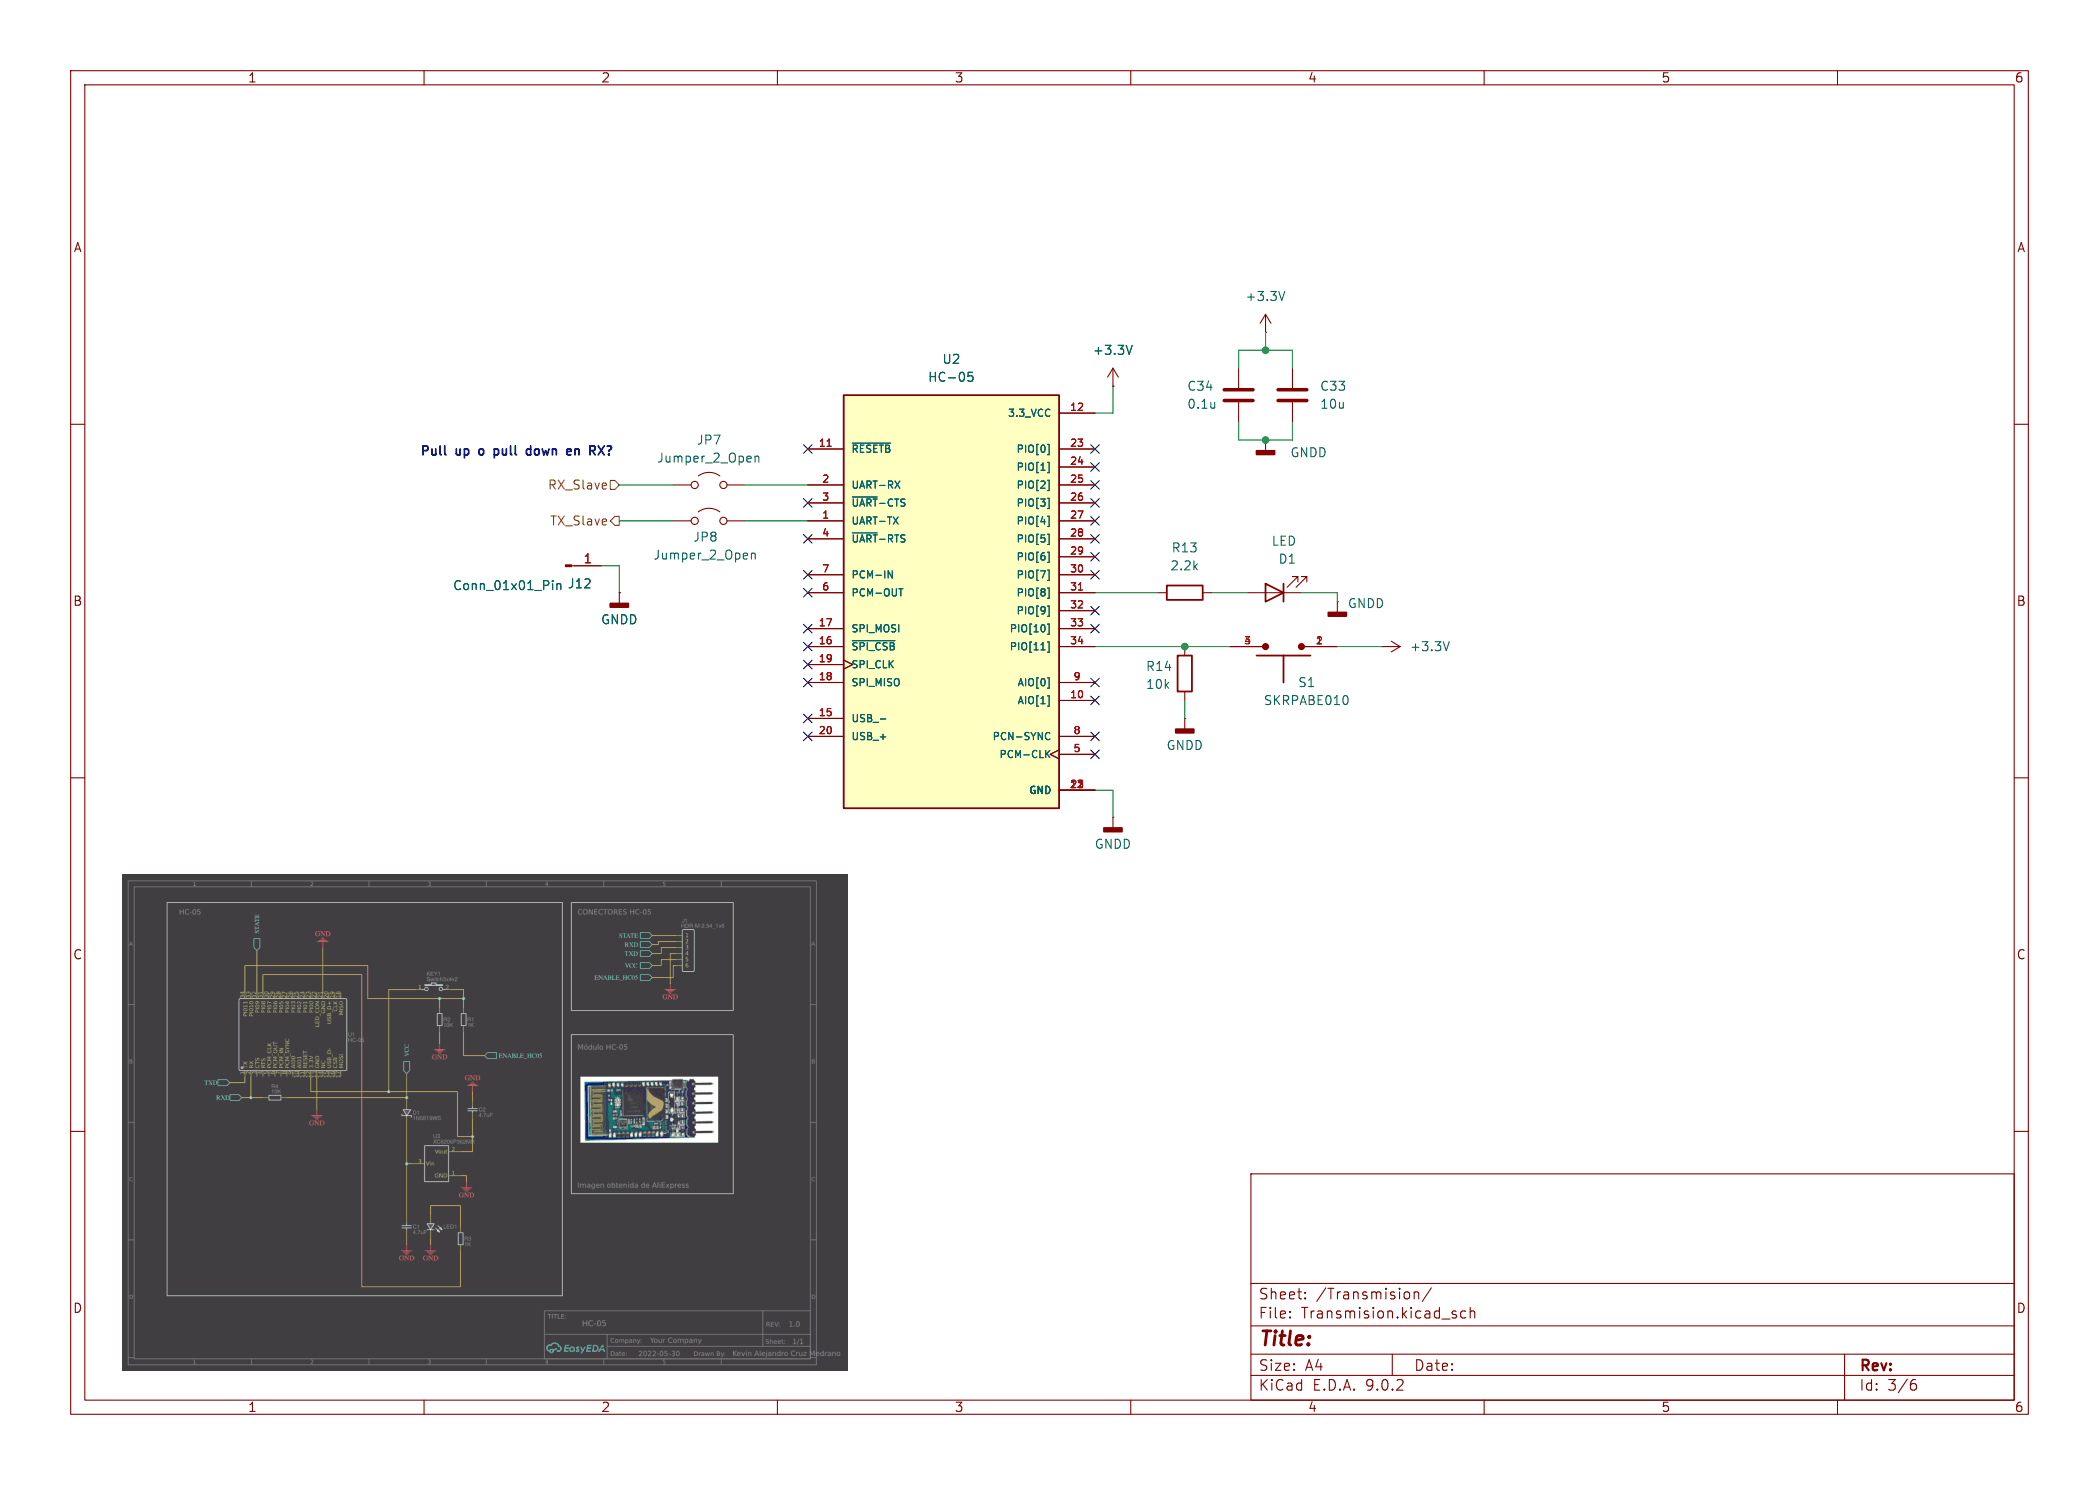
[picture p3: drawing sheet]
(kicad_sch
 (version 20250114)
 (generator "eeschema")
 (generator_version "9.0")
 (paper "A4")
 (lib_symbols
  (symbol "Connector:Conn_01x01_Pin"
   (pin_names
    (offset 1.016) (hide yes)) (exclude_from_sim no) (in_bom yes) (on_board yes)
   (property "Reference" "J" (at 0 2.54 0) (effects (font (size 1.27 1.27))))
   (property "Value" "Conn_01x01_Pin" (at 0 -2.54 0) (effects (font (size 1.27 1.27))))
   (property "Footprint" "" (at 0 0 0) (effects (font (size 1.27 1.27)) (hide yes)))
   (property "Datasheet" "~" (at 0 0 0) (effects (font (size 1.27 1.27)) (hide yes)))
   (property "Description" "Generic connector, single row, 01x01, script generated" (at 0 0 0) (effects (font (size 1.27 1.27)) (hide yes)))
   (property "ki_locked" "" (at 0 0 0) (effects (font (size 1.27 1.27))))
   (symbol "Conn_01x01_Pin_1_1"
    (rectangle (start 0.8636 0.127) (end 0 -0.127) (stroke (width 0.1524) (type default)) (fill (type outline)))
    (polyline (pts (xy 1.27 0) (xy 0.8636 0)) (stroke (width 0.1524) (type default)) (fill (type none)))
    (pin passive line (at 5.08 0 180) (length 3.81) (name "Pin_1" (effects (font (size 1.27 1.27)))) (number "1" (effects (font (size 1.27 1.27))))))
   (embedded_fonts no))
  (symbol "Device:C"
   (pin_numbers (hide yes))
   (pin_names
    (offset 0.254)) (exclude_from_sim no) (in_bom yes) (on_board yes)
   (property "Reference" "C" (at 0.635 2.54 0) (effects (font (size 1.27 1.27)) (justify left)))
   (property "Value" "C" (at 0.635 -2.54 0) (effects (font (size 1.27 1.27)) (justify left)))
   (property "Footprint" "" (at 0.9652 -3.81 0) (effects (font (size 1.27 1.27)) (hide yes)))
   (property "Datasheet" "~" (at 0 0 0) (effects (font (size 1.27 1.27)) (hide yes)))
   (property "Description" "Unpolarized capacitor" (at 0 0 0) (effects (font (size 1.27 1.27)) (hide yes)))
   (symbol "C_0_1"
    (polyline (pts (xy -2.032 0.762) (xy 2.032 0.762)) (stroke (width 0.508) (type default)) (fill (type none)))
    (polyline (pts (xy -2.032 -0.762) (xy 2.032 -0.762)) (stroke (width 0.508) (type default)) (fill (type none))))
   (symbol "C_1_1"
    (pin passive line (at 0 3.81 270) (length 2.794) (name "~" (effects (font (size 1.27 1.27)))) (number "1" (effects (font (size 1.27 1.27)))))
    (pin passive line (at 0 -3.81 90) (length 2.794) (name "~" (effects (font (size 1.27 1.27)))) (number "2" (effects (font (size 1.27 1.27))))))
   (embedded_fonts no))
  (symbol "Device:LED"
   (pin_numbers (hide yes))
   (pin_names
    (offset 1.016) (hide yes)) (exclude_from_sim no) (in_bom yes) (on_board yes)
   (property "Reference" "D" (at 0 2.54 0) (effects (font (size 1.27 1.27))))
   (property "Value" "LED" (at 0 -2.54 0) (effects (font (size 1.27 1.27))))
   (property "Footprint" "" (at 0 0 0) (effects (font (size 1.27 1.27)) (hide yes)))
   (property "Datasheet" "~" (at 0 0 0) (effects (font (size 1.27 1.27)) (hide yes)))
   (property "Description" "Light emitting diode" (at 0 0 0) (effects (font (size 1.27 1.27)) (hide yes)))
   (property "Sim.Pins" "1=K 2=A" (at 0 0 0) (effects (font (size 1.27 1.27)) (hide yes)))
   (symbol "LED_0_1"
    (polyline (pts (xy -3.048 -0.762) (xy -4.572 -2.286) (xy -3.81 -2.286) (xy -4.572 -2.286) (xy -4.572 -1.524)) (stroke (width 0) (type default)) (fill (type none)))
    (polyline (pts (xy -1.778 -0.762) (xy -3.302 -2.286) (xy -2.54 -2.286) (xy -3.302 -2.286) (xy -3.302 -1.524)) (stroke (width 0) (type default)) (fill (type none)))
    (polyline (pts (xy -1.27 0) (xy 1.27 0)) (stroke (width 0) (type default)) (fill (type none)))
    (polyline (pts (xy -1.27 -1.27) (xy -1.27 1.27)) (stroke (width 0.254) (type default)) (fill (type none)))
    (polyline (pts (xy 1.27 -1.27) (xy 1.27 1.27) (xy -1.27 0) (xy 1.27 -1.27)) (stroke (width 0.254) (type default)) (fill (type none))))
   (symbol "LED_1_1"
    (pin passive line (at -3.81 0 0) (length 2.54) (name "K" (effects (font (size 1.27 1.27)))) (number "1" (effects (font (size 1.27 1.27)))))
    (pin passive line (at 3.81 0 180) (length 2.54) (name "A" (effects (font (size 1.27 1.27)))) (number "2" (effects (font (size 1.27 1.27))))))
   (embedded_fonts no))
  (symbol "Device:R"
   (pin_numbers (hide yes))
   (pin_names
    (offset 0)) (exclude_from_sim no) (in_bom yes) (on_board yes)
   (property "Reference" "R" (at 2.032 0 90) (effects (font (size 1.27 1.27))))
   (property "Value" "R" (at 0 0 90) (effects (font (size 1.27 1.27))))
   (property "Footprint" "" (at -1.778 0 90) (effects (font (size 1.27 1.27)) (hide yes)))
   (property "Datasheet" "~" (at 0 0 0) (effects (font (size 1.27 1.27)) (hide yes)))
   (property "Description" "Resistor" (at 0 0 0) (effects (font (size 1.27 1.27)) (hide yes)))
   (symbol "R_0_1"
    (rectangle (start -1.016 -2.54) (end 1.016 2.54) (stroke (width 0.254) (type default)) (fill (type none))))
   (symbol "R_1_1"
    (pin passive line (at 0 3.81 270) (length 1.27) (name "~" (effects (font (size 1.27 1.27)))) (number "1" (effects (font (size 1.27 1.27)))))
    (pin passive line (at 0 -3.81 90) (length 1.27) (name "~" (effects (font (size 1.27 1.27)))) (number "2" (effects (font (size 1.27 1.27))))))
   (embedded_fonts no))
  (symbol "HC05:HC-05"
   (pin_names
    (offset 1.016)) (exclude_from_sim no) (in_bom yes) (on_board yes)
   (property "Reference" "U" (at -15.24 31.115 0) (effects (font (size 1.27 1.27)) (justify left bottom)))
   (property "Value" "HC-05" (at -15.24 -30.48 0) (effects (font (size 1.27 1.27)) (justify left bottom)))
   (property "Footprint" "HC-05:XCVR_HC-05" (at 0 0 0) (effects (font (size 1.27 1.27)) (justify bottom) (hide yes)))
   (property "Datasheet" "" (at 0 0 0) (effects (font (size 1.27 1.27)) (hide yes)))
   (property "Description" "" (at 0 0 0) (effects (font (size 1.27 1.27)) (hide yes)))
   (property "MF" "ITead Studio" (at 0 0 0) (effects (font (size 1.27 1.27)) (justify bottom) (hide yes)))
   (property "Description_1" "Bluetooth to Serial Port Module" (at 0 0 0) (effects (font (size 1.27 1.27)) (justify bottom) (hide yes)))
   (property "Package" "Module ITead Studio" (at 0 0 0) (effects (font (size 1.27 1.27)) (justify bottom) (hide yes)))
   (property "Price" "None" (at 0 0 0) (effects (font (size 1.27 1.27)) (justify bottom) (hide yes)))
   (property "STANDARD" "Manufacturer Recommendations" (at 0 0 0) (effects (font (size 1.27 1.27)) (justify bottom) (hide yes)))
   (property "PARTREV" "v1.0" (at 0 0 0) (effects (font (size 1.27 1.27)) (justify bottom) (hide yes)))
   (property "SnapEDA_Link" "https://www.snapeda.com/parts/HC-05/ITEAD/view-part/?ref=snap" (at 0 0 0) (effects (font (size 1.27 1.27)) (justify bottom) (hide yes)))
   (property "MP" "HC-05" (at 0 0 0) (effects (font (size 1.27 1.27)) (justify bottom) (hide yes)))
   (property "Availability" "Not in stock" (at 0 0 0) (effects (font (size 1.27 1.27)) (justify bottom) (hide yes)))
   (property "Check_prices" "https://www.snapeda.com/parts/HC-05/ITEAD/view-part/?ref=eda" (at 0 0 0) (effects (font (size 1.27 1.27)) (justify bottom) (hide yes)))
   (symbol "HC-05_0_0"
    (rectangle (start -15.24 -27.94) (end 15.24 30.48) (stroke (width 0.254) (type default)) (fill (type background)))
    (pin input line (at -20.32 22.86 0) (length 5.08) (name "~{RESETB}" (effects (font (size 1.016 1.016)))) (number "11" (effects (font (size 1.016 1.016)))))
    (pin input line (at -20.32 17.78 0) (length 5.08) (name "UART-RX" (effects (font (size 1.016 1.016)))) (number "2" (effects (font (size 1.016 1.016)))))
    (pin input line (at -20.32 15.24 0) (length 5.08) (name "~{UART}-CTS" (effects (font (size 1.016 1.016)))) (number "3" (effects (font (size 1.016 1.016)))))
    (pin output line (at -20.32 12.7 0) (length 5.08) (name "UART-TX" (effects (font (size 1.016 1.016)))) (number "1" (effects (font (size 1.016 1.016)))))
    (pin output line (at -20.32 10.16 0) (length 5.08) (name "~{UART}-RTS" (effects (font (size 1.016 1.016)))) (number "4" (effects (font (size 1.016 1.016)))))
    (pin input line (at -20.32 5.08 0) (length 5.08) (name "PCM-IN" (effects (font (size 1.016 1.016)))) (number "7" (effects (font (size 1.016 1.016)))))
    (pin output line (at -20.32 2.54 0) (length 5.08) (name "PCM-OUT" (effects (font (size 1.016 1.016)))) (number "6" (effects (font (size 1.016 1.016)))))
    (pin input line (at -20.32 -2.54 0) (length 5.08) (name "SPI_MOSI" (effects (font (size 1.016 1.016)))) (number "17" (effects (font (size 1.016 1.016)))))
    (pin input line (at -20.32 -5.08 0) (length 5.08) (name "~{SPI_CSB}" (effects (font (size 1.016 1.016)))) (number "16" (effects (font (size 1.016 1.016)))))
    (pin input clock (at -20.32 -7.62 0) (length 5.08) (name "SPI_CLK" (effects (font (size 1.016 1.016)))) (number "19" (effects (font (size 1.016 1.016)))))
    (pin output line (at -20.32 -10.16 0) (length 5.08) (name "SPI_MISO" (effects (font (size 1.016 1.016)))) (number "18" (effects (font (size 1.016 1.016)))))
    (pin bidirectional line (at -20.32 -15.24 0) (length 5.08) (name "USB_-" (effects (font (size 1.016 1.016)))) (number "15" (effects (font (size 1.016 1.016)))))
    (pin bidirectional line (at -20.32 -17.78 0) (length 5.08) (name "USB_+" (effects (font (size 1.016 1.016)))) (number "20" (effects (font (size 1.016 1.016)))))
    (pin power_in line (at 20.32 27.94 180) (length 5.08) (name "3.3_VCC" (effects (font (size 1.016 1.016)))) (number "12" (effects (font (size 1.016 1.016)))))
    (pin bidirectional line (at 20.32 22.86 180) (length 5.08) (name "PIO[0]" (effects (font (size 1.016 1.016)))) (number "23" (effects (font (size 1.016 1.016)))))
    (pin bidirectional line (at 20.32 20.32 180) (length 5.08) (name "PIO[1]" (effects (font (size 1.016 1.016)))) (number "24" (effects (font (size 1.016 1.016)))))
    (pin bidirectional line (at 20.32 17.78 180) (length 5.08) (name "PIO[2]" (effects (font (size 1.016 1.016)))) (number "25" (effects (font (size 1.016 1.016)))))
    (pin bidirectional line (at 20.32 15.24 180) (length 5.08) (name "PIO[3]" (effects (font (size 1.016 1.016)))) (number "26" (effects (font (size 1.016 1.016)))))
    (pin bidirectional line (at 20.32 12.7 180) (length 5.08) (name "PIO[4]" (effects (font (size 1.016 1.016)))) (number "27" (effects (font (size 1.016 1.016)))))
    (pin bidirectional line (at 20.32 10.16 180) (length 5.08) (name "PIO[5]" (effects (font (size 1.016 1.016)))) (number "28" (effects (font (size 1.016 1.016)))))
    (pin bidirectional line (at 20.32 7.62 180) (length 5.08) (name "PIO[6]" (effects (font (size 1.016 1.016)))) (number "29" (effects (font (size 1.016 1.016)))))
    (pin bidirectional line (at 20.32 5.08 180) (length 5.08) (name "PIO[7]" (effects (font (size 1.016 1.016)))) (number "30" (effects (font (size 1.016 1.016)))))
    (pin bidirectional line (at 20.32 2.54 180) (length 5.08) (name "PIO[8]" (effects (font (size 1.016 1.016)))) (number "31" (effects (font (size 1.016 1.016)))))
    (pin bidirectional line (at 20.32 0 180) (length 5.08) (name "PIO[9]" (effects (font (size 1.016 1.016)))) (number "32" (effects (font (size 1.016 1.016)))))
    (pin bidirectional line (at 20.32 -2.54 180) (length 5.08) (name "PIO[10]" (effects (font (size 1.016 1.016)))) (number "33" (effects (font (size 1.016 1.016)))))
    (pin bidirectional line (at 20.32 -5.08 180) (length 5.08) (name "PIO[11]" (effects (font (size 1.016 1.016)))) (number "34" (effects (font (size 1.016 1.016)))))
    (pin bidirectional line (at 20.32 -10.16 180) (length 5.08) (name "AIO[0]" (effects (font (size 1.016 1.016)))) (number "9" (effects (font (size 1.016 1.016)))))
    (pin bidirectional line (at 20.32 -12.7 180) (length 5.08) (name "AIO[1]" (effects (font (size 1.016 1.016)))) (number "10" (effects (font (size 1.016 1.016)))))
    (pin bidirectional line (at 20.32 -17.78 180) (length 5.08) (name "PCN-SYNC" (effects (font (size 1.016 1.016)))) (number "8" (effects (font (size 1.016 1.016)))))
    (pin bidirectional clock (at 20.32 -20.32 180) (length 5.08) (name "PCM-CLK" (effects (font (size 1.016 1.016)))) (number "5" (effects (font (size 1.016 1.016)))))
    (pin power_in line (at 20.32 -25.4 180) (length 5.08) (name "GND" (effects (font (size 1.016 1.016)))) (number "13" (effects (font (size 1.016 1.016)))))
    (pin power_in line (at 20.32 -25.4 180) (length 5.08) (name "GND" (effects (font (size 1.016 1.016)))) (number "21" (effects (font (size 1.016 1.016)))))
    (pin power_in line (at 20.32 -25.4 180) (length 5.08) (name "GND" (effects (font (size 1.016 1.016)))) (number "22" (effects (font (size 1.016 1.016))))))
   (embedded_fonts no))
  (symbol "Jumper:Jumper_2_Open"
   (pin_numbers (hide yes))
   (pin_names
    (offset 0) (hide yes)) (exclude_from_sim no) (in_bom yes) (on_board yes)
   (property "Reference" "JP" (at 0 2.794 0) (effects (font (size 1.27 1.27))))
   (property "Value" "Jumper_2_Open" (at 0 -2.286 0) (effects (font (size 1.27 1.27))))
   (property "Footprint" "" (at 0 0 0) (effects (font (size 1.27 1.27)) (hide yes)))
   (property "Datasheet" "~" (at 0 0 0) (effects (font (size 1.27 1.27)) (hide yes)))
   (property "Description" "Jumper, 2-pole, open" (at 0 0 0) (effects (font (size 1.27 1.27)) (hide yes)))
   (symbol "Jumper_2_Open_0_0"
    (circle (center -2.032 0) (radius 0.508) (stroke (width 0) (type default)) (fill (type none)))
    (circle (center 2.032 0) (radius 0.508) (stroke (width 0) (type default)) (fill (type none))))
   (symbol "Jumper_2_Open_0_1"
    (arc (start -1.524 1.27) (mid 0 1.778) (end 1.524 1.27) (stroke (width 0) (type default)) (fill (type none))))
   (symbol "Jumper_2_Open_1_1"
    (pin passive line (at -5.08 0 0) (length 2.54) (name "A" (effects (font (size 1.27 1.27)))) (number "1" (effects (font (size 1.27 1.27)))))
    (pin passive line (at 5.08 0 180) (length 2.54) (name "B" (effects (font (size 1.27 1.27)))) (number "2" (effects (font (size 1.27 1.27))))))
   (embedded_fonts no))
  (symbol "SWButton:SKRPABE010"
   (pin_names
    (offset 1.016)) (exclude_from_sim no) (in_bom yes) (on_board yes)
   (property "Reference" "S" (at -5.08 6.35 0) (effects (font (size 1.27 1.27)) (justify left bottom)))
   (property "Value" "SKRPABE010" (at -5.08 -5.08 0) (effects (font (size 1.27 1.27)) (justify left bottom)))
   (property "Footprint" "SKRPABE010:SW_SKRPABE010" (at 0 0 0) (effects (font (size 1.27 1.27)) (justify bottom) (hide yes)))
   (property "Datasheet" "" (at 0 0 0) (effects (font (size 1.27 1.27)) (hide yes)))
   (property "Description" "" (at 0 0 0) (effects (font (size 1.27 1.27)) (hide yes)))
   (property "MF" "ALPS" (at 0 0 0) (effects (font (size 1.27 1.27)) (justify bottom) (hide yes)))
   (property "MAXIMUM_PACKAGE_HEIGHT" "2.5 mm" (at 0 0 0) (effects (font (size 1.27 1.27)) (justify bottom) (hide yes)))
   (property "Package" "None" (at 0 0 0) (effects (font (size 1.27 1.27)) (justify bottom) (hide yes)))
   (property "Price" "None" (at 0 0 0) (effects (font (size 1.27 1.27)) (justify bottom) (hide yes)))
   (property "Check_prices" "https://www.snapeda.com/parts/SKRPABE010/ALPS/view-part/?ref=eda" (at 0 0 0) (effects (font (size 1.27 1.27)) (justify bottom) (hide yes)))
   (property "STANDARD" "Manufacturer Recommendations" (at 0 0 0) (effects (font (size 1.27 1.27)) (justify bottom) (hide yes)))
   (property "SnapEDA_Link" "https://www.snapeda.com/parts/SKRPABE010/ALPS/view-part/?ref=snap" (at 0 0 0) (effects (font (size 1.27 1.27)) (justify bottom) (hide yes)))
   (property "MP" "SKRPABE010" (at 0 0 0) (effects (font (size 1.27 1.27)) (justify bottom) (hide yes)))
   (property "Description_1" "Switch Tactile N.O. SPST Button J-Bend 0.05A 16VDC 1.57N SMD Automotive T/R" (at 0 0 0) (effects (font (size 1.27 1.27)) (justify bottom) (hide yes)))
   (property "Availability" "In Stock" (at 0 0 0) (effects (font (size 1.27 1.27)) (justify bottom) (hide yes)))
   (property "MANUFACTURER" "Alps" (at 0 0 0) (effects (font (size 1.27 1.27)) (justify bottom) (hide yes)))
   (symbol "SKRPABE010_0_0"
    (polyline (pts (xy -3.81 1.27) (xy 0 1.27)) (stroke (width 0.254) (type default)) (fill (type none)))
    (circle (center -2.54 0) (radius 0.254) (stroke (width 0.508) (type default)) (fill (type none)))
    (polyline (pts (xy 0 1.27) (xy 0 5.08)) (stroke (width 0.254) (type default)) (fill (type none)))
    (polyline (pts (xy 0 1.27) (xy 3.81 1.27)) (stroke (width 0.254) (type default)) (fill (type none)))
    (circle (center 2.54 0) (radius 0.254) (stroke (width 0.508) (type default)) (fill (type none)))
    (pin passive line (at -7.62 0 0) (length 5.08) (name "~" (effects (font (size 1.016 1.016)))) (number "1" (effects (font (size 1.016 1.016)))))
    (pin passive line (at -7.62 0 0) (length 5.08) (name "~" (effects (font (size 1.016 1.016)))) (number "2" (effects (font (size 1.016 1.016)))))
    (pin passive line (at 7.62 0 180) (length 5.08) (name "~" (effects (font (size 1.016 1.016)))) (number "3" (effects (font (size 1.016 1.016)))))
    (pin passive line (at 7.62 0 180) (length 5.08) (name "~" (effects (font (size 1.016 1.016)))) (number "4" (effects (font (size 1.016 1.016))))))
   (embedded_fonts no))
  (symbol "power:+3.3V"
   (power)
   (pin_numbers (hide yes))
   (pin_names
    (offset 0) (hide yes)) (exclude_from_sim no) (in_bom yes) (on_board yes)
   (property "Reference" "#PWR" (at 0 -3.81 0) (effects (font (size 1.27 1.27)) (hide yes)))
   (property "Value" "+3.3V" (at 0 3.556 0) (effects (font (size 1.27 1.27))))
   (property "Footprint" "" (at 0 0 0) (effects (font (size 1.27 1.27)) (hide yes)))
   (property "Datasheet" "" (at 0 0 0) (effects (font (size 1.27 1.27)) (hide yes)))
   (property "Description" "Power symbol creates a global label with name \"+3.3V\"" (at 0 0 0) (effects (font (size 1.27 1.27)) (hide yes)))
   (symbol "+3.3V_0_1"
    (polyline (pts (xy -0.762 1.27) (xy 0 2.54)) (stroke (width 0) (type default)) (fill (type none)))
    (polyline (pts (xy 0 2.54) (xy 0.762 1.27)) (stroke (width 0) (type default)) (fill (type none)))
    (polyline (pts (xy 0 0) (xy 0 2.54)) (stroke (width 0) (type default)) (fill (type none))))
   (symbol "+3.3V_1_1"
    (pin power_in line (at 0 0 90) (length 0) (name "~" (effects (font (size 1.27 1.27)))) (number "1" (effects (font (size 1.27 1.27))))))
   (embedded_fonts no))
  (symbol "power:GNDD"
   (power)
   (pin_numbers (hide yes))
   (pin_names
    (offset 0) (hide yes)) (exclude_from_sim no) (in_bom yes) (on_board yes)
   (property "Reference" "#PWR" (at 0 -6.35 0) (effects (font (size 1.27 1.27)) (hide yes)))
   (property "Value" "GNDD" (at 0 -3.175 0) (effects (font (size 1.27 1.27))))
   (property "Footprint" "" (at 0 0 0) (effects (font (size 1.27 1.27)) (hide yes)))
   (property "Datasheet" "" (at 0 0 0) (effects (font (size 1.27 1.27)) (hide yes)))
   (property "Description" "Power symbol creates a global label with name \"GNDD\" , digital ground" (at 0 0 0) (effects (font (size 1.27 1.27)) (hide yes)))
   (symbol "GNDD_0_1"
    (rectangle (start -1.27 -1.524) (end 1.27 -2.032) (stroke (width 0.254) (type default)) (fill (type outline)))
    (polyline (pts (xy 0 0) (xy 0 -1.524)) (stroke (width 0) (type default)) (fill (type none))))
   (symbol "GNDD_1_1"
    (pin power_in line (at 0 0 270) (length 0) (name "~" (effects (font (size 1.27 1.27)))) (number "1" (effects (font (size 1.27 1.27))))))
   (embedded_fonts no)))
 (text "Pull up o pull down en RX?"
  (exclude_from_sim no)
  (at 73.152 64.008 0)
  (effects (font (size 1.27 1.27) (thickness 0.254)
    (bold yes))))
 (junction
  (at 167.64 91.44)
  (diameter 0)
  (color 0 0 0 0))
 (junction
  (at 179.07 62.23)
  (diameter 0)
  (color 0 0 0 0))
 (junction
  (at 179.07 49.53)
  (diameter 0)
  (color 0 0 0 0))
 (no_connect
  (at 114.3 76.2))
 (no_connect
  (at 114.3 63.5))
 (no_connect
  (at 154.94 99.06))
 (no_connect
  (at 154.94 86.36))
 (no_connect
  (at 114.3 71.12))
 (no_connect
  (at 154.94 63.5))
 (no_connect
  (at 154.94 81.28))
 (no_connect
  (at 154.94 78.74))
 (no_connect
  (at 114.3 91.44))
 (no_connect
  (at 114.3 101.6))
 (no_connect
  (at 114.3 88.9))
 (no_connect
  (at 114.3 81.28))
 (no_connect
  (at 154.94 76.2))
 (no_connect
  (at 154.94 104.14))
 (no_connect
  (at 154.94 88.9))
 (no_connect
  (at 154.94 71.12))
 (no_connect
  (at 114.3 93.98))
 (no_connect
  (at 154.94 96.52))
 (no_connect
  (at 154.94 68.58))
 (no_connect
  (at 114.3 96.52))
 (no_connect
  (at 154.94 106.68))
 (no_connect
  (at 154.94 66.04))
 (no_connect
  (at 114.3 104.14))
 (no_connect
  (at 154.94 73.66))
 (no_connect
  (at 114.3 83.82))
 (wire
  (pts (xy 157.48 54.61) (xy 157.48 58.42))
  (stroke (width 0) (type default)))
 (wire
  (pts (xy 105.41 68.58) (xy 114.3 68.58))
  (stroke (width 0) (type default)))
 (wire
  (pts (xy 182.88 49.53) (xy 179.07 49.53))
  (stroke (width 0) (type default)))
 (wire
  (pts (xy 87.63 80.01) (xy 85.09 80.01))
  (stroke (width 0) (type default)))
 (wire
  (pts (xy 189.23 83.82) (xy 184.15 83.82))
  (stroke (width 0) (type default)))
 (wire
  (pts (xy 154.94 91.44) (xy 167.64 91.44))
  (stroke (width 0) (type default)))
 (wire
  (pts (xy 87.63 83.82) (xy 87.63 80.01))
  (stroke (width 0) (type default)))
 (wire
  (pts (xy 154.94 83.82) (xy 163.83 83.82))
  (stroke (width 0) (type default)))
 (wire
  (pts (xy 87.63 68.58) (xy 95.25 68.58))
  (stroke (width 0) (type default)))
 (wire
  (pts (xy 189.23 83.82) (xy 189.23 85.09))
  (stroke (width 0) (type default)))
 (wire
  (pts (xy 167.64 99.06) (xy 167.64 101.6))
  (stroke (width 0) (type default)))
 (wire
  (pts (xy 157.48 58.42) (xy 154.94 58.42))
  (stroke (width 0) (type default)))
 (wire
  (pts (xy 87.63 73.66) (xy 95.25 73.66))
  (stroke (width 0) (type default)))
 (wire
  (pts (xy 175.26 49.53) (xy 179.07 49.53))
  (stroke (width 0) (type default)))
 (wire
  (pts (xy 154.94 111.76) (xy 157.48 111.76))
  (stroke (width 0) (type default)))
 (wire
  (pts (xy 105.41 73.66) (xy 114.3 73.66))
  (stroke (width 0) (type default)))
 (wire
  (pts (xy 175.26 62.23) (xy 179.07 62.23))
  (stroke (width 0) (type default)))
 (wire
  (pts (xy 157.48 111.76) (xy 157.48 115.57))
  (stroke (width 0) (type default)))
 (wire
  (pts (xy 182.88 62.23) (xy 179.07 62.23))
  (stroke (width 0) (type default)))
 (wire
  (pts (xy 175.26 59.69) (xy 175.26 62.23))
  (stroke (width 0) (type default)))
 (wire
  (pts (xy 189.23 91.44) (xy 195.58 91.44))
  (stroke (width 0) (type default)))
 (wire
  (pts (xy 167.64 91.44) (xy 173.99 91.44))
  (stroke (width 0) (type default)))
 (wire
  (pts (xy 175.26 52.07) (xy 175.26 49.53))
  (stroke (width 0) (type default)))
 (wire
  (pts (xy 179.07 46.99) (xy 179.07 49.53))
  (stroke (width 0) (type default)))
 (wire
  (pts (xy 182.88 59.69) (xy 182.88 62.23))
  (stroke (width 0) (type default)))
 (wire
  (pts (xy 171.45 83.82) (xy 176.53 83.82))
  (stroke (width 0) (type default)))
 (wire
  (pts (xy 182.88 52.07) (xy 182.88 49.53))
  (stroke (width 0) (type default)))
 (image
  (at 68.58 158.75)
  (data))
 (hierarchical_label "TX_Slave"
  (shape output)
  (at 87.63 73.66 180)
  (effects (font (size 1.27 1.27)) (justify right)))
 (hierarchical_label "RX_Slave"
  (shape input)
  (at 87.63 68.58 180)
  (effects (font (size 1.27 1.27)) (justify right)))
 (symbol
  (lib_id "Connector:Conn_01x01_Pin")
  (at 80.01 80.01 0)
  (unit 1)
  (exclude_from_sim no)
  (in_bom yes)
  (on_board yes)
  (dnp no)
  (property "Reference" "J12" (at 82.042 82.55 0) (effects (font (size 1.27 1.27))))
  (property "Value" "Conn_01x01_Pin" (at 71.882 82.804 0) (effects (font (size 1.27 1.27))))
  (property "Footprint" "Connector_PinHeader_2.54mm:PinHeader_1x01_P2.54mm_Vertical" (at 80.01 80.01 0) (effects (font (size 1.27 1.27)) (hide yes)))
  (property "Datasheet" "~" (at 80.01 80.01 0) (effects (font (size 1.27 1.27)) (hide yes)))
  (property "Description" "Generic connector, single row, 01x01, script generated" (at 80.01 80.01 0) (effects (font (size 1.27 1.27)) (hide yes)))
  (pin "1"))
 (symbol
  (lib_id "Device:LED")
  (at 180.34 83.82 180)
  (unit 1)
  (exclude_from_sim no)
  (in_bom yes)
  (on_board yes)
  (dnp no)
  (property "Reference" "D1" (at 183.515 79.0576 0) (effects (font (size 1.27 1.27)) (justify left)))
  (property "Value" "LED" (at 183.515 76.5176 0) (effects (font (size 1.27 1.27)) (justify left)))
  (property "Footprint" "LED_SMD:LED_0603_1608Metric" (at 180.34 83.82 0) (effects (font (size 1.27 1.27)) (hide yes)))
  (property "Datasheet" "~" (at 180.34 83.82 0) (effects (font (size 1.27 1.27)) (hide yes)))
  (property "Description" "Light emitting diode" (at 180.34 83.82 0) (effects (font (size 1.27 1.27)) (hide yes)))
  (property "Sim.Pins" "1=K 2=A" (at 180.34 83.82 0) (effects (font (size 1.27 1.27)) (hide yes)))
  (property "LCSC PN" "C19171394" (at 180.34 83.82 0) (effects (font (size 1.27 1.27)) (hide yes)))
  (pin "1")
  (pin "2"))
 (symbol
  (lib_id "power:GNDD")
  (at 179.07 62.23 0)
  (unit 1)
  (exclude_from_sim no)
  (in_bom yes)
  (on_board yes)
  (dnp no)
  (property "Reference" "#PWR047" (at 179.07 68.58 0) (effects (font (size 1.27 1.27)) (hide yes)))
  (property "Value" "GNDD" (at 185.166 64.008 0) (effects (font (size 1.27 1.27))))
  (property "Footprint" "" (at 179.07 62.23 0) (effects (font (size 1.27 1.27)) (hide yes)))
  (property "Datasheet" "" (at 179.07 62.23 0) (effects (font (size 1.27 1.27)) (hide yes)))
  (property "Description" "Power symbol creates a global label with name \"GNDD\" , digital ground" (at 179.07 62.23 0) (effects (font (size 1.27 1.27)) (hide yes)))
  (pin "1"))
 (symbol
  (lib_id "power:+3.3V")
  (at 195.58 91.44 270)
  (unit 1)
  (exclude_from_sim no)
  (in_bom yes)
  (on_board yes)
  (dnp no)
  (fields_autoplaced yes)
  (property "Reference" "#PWR018" (at 191.77 91.44 0) (effects (font (size 1.27 1.27)) (hide yes)))
  (property "Value" "+3.3V" (at 199.39 91.4399 90) (effects (font (size 1.27 1.27)) (justify left)))
  (property "Footprint" "" (at 195.58 91.44 0) (effects (font (size 1.27 1.27)) (hide yes)))
  (property "Datasheet" "" (at 195.58 91.44 0) (effects (font (size 1.27 1.27)) (hide yes)))
  (property "Description" "Power symbol creates a global label with name \"+3.3V\"" (at 195.58 91.44 0) (effects (font (size 1.27 1.27)) (hide yes)))
  (pin "1"))
 (symbol
  (lib_id "Device:C")
  (at 175.26 55.88 0)
  (unit 1)
  (exclude_from_sim no)
  (in_bom yes)
  (on_board yes)
  (dnp no)
  (property "Reference" "C34" (at 167.894 54.61 0) (effects (font (size 1.27 1.27)) (justify left)))
  (property "Value" "0.1u" (at 167.894 57.15 0) (effects (font (size 1.27 1.27)) (justify left)))
  (property "Footprint" "Capacitor_SMD:C_0603_1608Metric" (at 176.2252 59.69 0) (effects (font (size 1.27 1.27)) (hide yes)))
  (property "Datasheet" "~" (at 175.26 55.88 0) (effects (font (size 1.27 1.27)) (hide yes)))
  (property "Description" "Unpolarized capacitor" (at 175.26 55.88 0) (effects (font (size 1.27 1.27)) (hide yes)))
  (property "LCSC PN" "C14663" (at 175.26 55.88 0) (effects (font (size 1.27 1.27)) (hide yes)))
  (pin "1")
  (pin "2"))
 (symbol
  (lib_id "power:GNDD")
  (at 87.63 83.82 0)
  (unit 1)
  (exclude_from_sim no)
  (in_bom yes)
  (on_board yes)
  (dnp no)
  (fields_autoplaced yes)
  (property "Reference" "#PWR054" (at 87.63 90.17 0) (effects (font (size 1.27 1.27)) (hide yes)))
  (property "Value" "GNDD" (at 87.63 87.63 0) (effects (font (size 1.27 1.27))))
  (property "Footprint" "" (at 87.63 83.82 0) (effects (font (size 1.27 1.27)) (hide yes)))
  (property "Datasheet" "" (at 87.63 83.82 0) (effects (font (size 1.27 1.27)) (hide yes)))
  (property "Description" "Power symbol creates a global label with name \"GNDD\" , digital ground" (at 87.63 83.82 0) (effects (font (size 1.27 1.27)) (hide yes)))
  (pin "1"))
 (symbol
  (lib_id "Device:R")
  (at 167.64 83.82 90)
  (unit 1)
  (exclude_from_sim no)
  (in_bom yes)
  (on_board yes)
  (dnp no)
  (fields_autoplaced yes)
  (property "Reference" "R13" (at 167.64 77.47 90) (effects (font (size 1.27 1.27))))
  (property "Value" "2.2k" (at 167.64 80.01 90) (effects (font (size 1.27 1.27))))
  (property "Footprint" "Resistor_SMD:R_0603_1608Metric" (at 167.64 85.598 90) (effects (font (size 1.27 1.27)) (hide yes)))
  (property "Datasheet" "~" (at 167.64 83.82 0) (effects (font (size 1.27 1.27)) (hide yes)))
  (property "Description" "Resistor" (at 167.64 83.82 0) (effects (font (size 1.27 1.27)) (hide yes)))
  (property "LCSC PN" "C4190" (at 167.64 83.82 90) (effects (font (size 1.27 1.27)) (hide yes)))
  (pin "2")
  (pin "1"))
 (symbol
  (lib_id "power:+3.3V")
  (at 179.07 46.99 0)
  (unit 1)
  (exclude_from_sim no)
  (in_bom yes)
  (on_board yes)
  (dnp no)
  (fields_autoplaced yes)
  (property "Reference" "#PWR048" (at 179.07 50.8 0) (effects (font (size 1.27 1.27)) (hide yes)))
  (property "Value" "+3.3V" (at 179.07 41.91 0) (effects (font (size 1.27 1.27))))
  (property "Footprint" "" (at 179.07 46.99 0) (effects (font (size 1.27 1.27)) (hide yes)))
  (property "Datasheet" "" (at 179.07 46.99 0) (effects (font (size 1.27 1.27)) (hide yes)))
  (property "Description" "Power symbol creates a global label with name \"+3.3V\"" (at 179.07 46.99 0) (effects (font (size 1.27 1.27)) (hide yes)))
  (pin "1"))
 (symbol
  (lib_id "Device:R")
  (at 167.64 95.25 0)
  (unit 1)
  (exclude_from_sim no)
  (in_bom yes)
  (on_board yes)
  (dnp no)
  (property "Reference" "R14" (at 162.052 94.234 0) (effects (font (size 1.27 1.27)) (justify left)))
  (property "Value" "10k" (at 162.052 96.774 0) (effects (font (size 1.27 1.27)) (justify left)))
  (property "Footprint" "Resistor_SMD:R_0603_1608Metric" (at 165.862 95.25 90) (effects (font (size 1.27 1.27)) (hide yes)))
  (property "Datasheet" "~" (at 167.64 95.25 0) (effects (font (size 1.27 1.27)) (hide yes)))
  (property "Description" "Resistor" (at 167.64 95.25 0) (effects (font (size 1.27 1.27)) (hide yes)))
  (property "LCSC PN" "C25804" (at 167.64 95.25 0) (effects (font (size 1.27 1.27)) (hide yes)))
  (pin "1")
  (pin "2"))
 (symbol
  (lib_id "power:+3.3V")
  (at 157.48 54.61 0)
  (unit 1)
  (exclude_from_sim no)
  (in_bom yes)
  (on_board yes)
  (dnp no)
  (fields_autoplaced yes)
  (property "Reference" "#PWR016" (at 157.48 58.42 0) (effects (font (size 1.27 1.27)) (hide yes)))
  (property "Value" "+3.3V" (at 157.48 49.53 0) (effects (font (size 1.27 1.27))))
  (property "Footprint" "" (at 157.48 54.61 0) (effects (font (size 1.27 1.27)) (hide yes)))
  (property "Datasheet" "" (at 157.48 54.61 0) (effects (font (size 1.27 1.27)) (hide yes)))
  (property "Description" "Power symbol creates a global label with name \"+3.3V\"" (at 157.48 54.61 0) (effects (font (size 1.27 1.27)) (hide yes)))
  (pin "1"))
 (symbol
  (lib_id "HC05:HC-05")
  (at 134.62 86.36 0)
  (unit 1)
  (exclude_from_sim no)
  (in_bom yes)
  (on_board yes)
  (dnp no)
  (fields_autoplaced yes)
  (property "Reference" "U2" (at 134.62 50.8 0) (effects (font (size 1.27 1.27))))
  (property "Value" "HC-05" (at 134.62 53.34 0) (effects (font (size 1.27 1.27))))
  (property "Footprint" "Huellas:XCVR_HC-05" (at 134.62 86.36 0) (effects (font (size 1.27 1.27)) (justify bottom) (hide yes)))
  (property "Datasheet" "" (at 134.62 86.36 0) (effects (font (size 1.27 1.27)) (hide yes)))
  (property "Description" "" (at 134.62 86.36 0) (effects (font (size 1.27 1.27)) (hide yes)))
  (property "MF" "ITead Studio" (at 134.62 86.36 0) (effects (font (size 1.27 1.27)) (justify bottom) (hide yes)))
  (property "Description_1" "Bluetooth to Serial Port Module" (at 134.62 86.36 0) (effects (font (size 1.27 1.27)) (justify bottom) (hide yes)))
  (property "Package" "Module ITead Studio" (at 134.62 86.36 0) (effects (font (size 1.27 1.27)) (justify bottom) (hide yes)))
  (property "Price" "None" (at 134.62 86.36 0) (effects (font (size 1.27 1.27)) (justify bottom) (hide yes)))
  (property "STANDARD" "Manufacturer Recommendations" (at 134.62 86.36 0) (effects (font (size 1.27 1.27)) (justify bottom) (hide yes)))
  (property "PARTREV" "v1.0" (at 134.62 86.36 0) (effects (font (size 1.27 1.27)) (justify bottom) (hide yes)))
  (property "SnapEDA_Link" "https://www.snapeda.com/parts/HC-05/ITEAD/view-part/?ref=snap" (at 134.62 86.36 0) (effects (font (size 1.27 1.27)) (justify bottom) (hide yes)))
  (property "MP" "HC-05" (at 134.62 86.36 0) (effects (font (size 1.27 1.27)) (justify bottom) (hide yes)))
  (property "Availability" "Not in stock" (at 134.62 86.36 0) (effects (font (size 1.27 1.27)) (justify bottom) (hide yes)))
  (property "Check_prices" "https://www.snapeda.com/parts/HC-05/ITEAD/view-part/?ref=eda" (at 134.62 86.36 0) (effects (font (size 1.27 1.27)) (justify bottom) (hide yes)))
  (pin "11")
  (pin "2")
  (pin "10")
  (pin "21")
  (pin "27")
  (pin "6")
  (pin "3")
  (pin "7")
  (pin "18")
  (pin "19")
  (pin "13")
  (pin "4")
  (pin "17")
  (pin "20")
  (pin "28")
  (pin "32")
  (pin "12")
  (pin "16")
  (pin "29")
  (pin "26")
  (pin "8")
  (pin "1")
  (pin "9")
  (pin "24")
  (pin "15")
  (pin "23")
  (pin "25")
  (pin "31")
  (pin "30")
  (pin "33")
  (pin "34")
  (pin "5")
  (pin "22"))
 (symbol
  (lib_id "power:GNDD")
  (at 167.64 101.6 0)
  (unit 1)
  (exclude_from_sim no)
  (in_bom yes)
  (on_board yes)
  (dnp no)
  (fields_autoplaced yes)
  (property "Reference" "#PWR019" (at 167.64 107.95 0) (effects (font (size 1.27 1.27)) (hide yes)))
  (property "Value" "GNDD" (at 167.64 105.41 0) (effects (font (size 1.27 1.27))))
  (property "Footprint" "" (at 167.64 101.6 0) (effects (font (size 1.27 1.27)) (hide yes)))
  (property "Datasheet" "" (at 167.64 101.6 0) (effects (font (size 1.27 1.27)) (hide yes)))
  (property "Description" "Power symbol creates a global label with name \"GNDD\" , digital ground" (at 167.64 101.6 0) (effects (font (size 1.27 1.27)) (hide yes)))
  (pin "1"))
 (symbol
  (lib_id "Jumper:Jumper_2_Open")
  (at 100.33 73.66 0)
  (unit 1)
  (exclude_from_sim no)
  (in_bom yes)
  (on_board yes)
  (dnp no)
  (property "Reference" "JP8" (at 99.822 75.946 0) (effects (font (size 1.27 1.27))))
  (property "Value" "Jumper_2_Open" (at 99.822 78.486 0) (effects (font (size 1.27 1.27))))
  (property "Footprint" "Connector_PinHeader_2.54mm:PinHeader_1x02_P2.54mm_Vertical" (at 100.33 73.66 0) (effects (font (size 1.27 1.27)) (hide yes)))
  (property "Datasheet" "~" (at 100.33 73.66 0) (effects (font (size 1.27 1.27)) (hide yes)))
  (property "Description" "Jumper, 2-pole, open" (at 100.33 73.66 0) (effects (font (size 1.27 1.27)) (hide yes)))
  (pin "1")
  (pin "2"))
 (symbol
  (lib_id "power:GNDD")
  (at 189.23 85.09 0)
  (unit 1)
  (exclude_from_sim no)
  (in_bom yes)
  (on_board yes)
  (dnp no)
  (property "Reference" "#PWR017" (at 189.23 91.44 0) (effects (font (size 1.27 1.27)) (hide yes)))
  (property "Value" "GNDD" (at 193.294 85.344 0) (effects (font (size 1.27 1.27))))
  (property "Footprint" "" (at 189.23 85.09 0) (effects (font (size 1.27 1.27)) (hide yes)))
  (property "Datasheet" "" (at 189.23 85.09 0) (effects (font (size 1.27 1.27)) (hide yes)))
  (property "Description" "Power symbol creates a global label with name \"GNDD\" , digital ground" (at 189.23 85.09 0) (effects (font (size 1.27 1.27)) (hide yes)))
  (pin "1"))
 (symbol
  (lib_id "Device:C")
  (at 182.88 55.88 0)
  (unit 1)
  (exclude_from_sim no)
  (in_bom yes)
  (on_board yes)
  (dnp no)
  (fields_autoplaced yes)
  (property "Reference" "C33" (at 186.69 54.6099 0) (effects (font (size 1.27 1.27)) (justify left)))
  (property "Value" "10u" (at 186.69 57.1499 0) (effects (font (size 1.27 1.27)) (justify left)))
  (property "Footprint" "Capacitor_SMD:C_0603_1608Metric" (at 183.8452 59.69 0) (effects (font (size 1.27 1.27)) (hide yes)))
  (property "Datasheet" "~" (at 182.88 55.88 0) (effects (font (size 1.27 1.27)) (hide yes)))
  (property "Description" "Unpolarized capacitor" (at 182.88 55.88 0) (effects (font (size 1.27 1.27)) (hide yes)))
  (property "LCSC PN" "C19702" (at 182.88 55.88 0) (effects (font (size 1.27 1.27)) (hide yes)))
  (pin "1")
  (pin "2"))
 (symbol
  (lib_id "power:GNDD")
  (at 157.48 115.57 0)
  (unit 1)
  (exclude_from_sim no)
  (in_bom yes)
  (on_board yes)
  (dnp no)
  (fields_autoplaced yes)
  (property "Reference" "#PWR020" (at 157.48 121.92 0) (effects (font (size 1.27 1.27)) (hide yes)))
  (property "Value" "GNDD" (at 157.48 119.38 0) (effects (font (size 1.27 1.27))))
  (property "Footprint" "" (at 157.48 115.57 0) (effects (font (size 1.27 1.27)) (hide yes)))
  (property "Datasheet" "" (at 157.48 115.57 0) (effects (font (size 1.27 1.27)) (hide yes)))
  (property "Description" "Power symbol creates a global label with name \"GNDD\" , digital ground" (at 157.48 115.57 0) (effects (font (size 1.27 1.27)) (hide yes)))
  (pin "1"))
 (symbol
  (lib_id "SWButton:SKRPABE010")
  (at 181.61 91.44 180)
  (unit 1)
  (exclude_from_sim no)
  (in_bom yes)
  (on_board yes)
  (dnp no)
  (property "Reference" "S1" (at 184.912 96.52 0) (effects (font (size 1.27 1.27))))
  (property "Value" "SKRPABE010" (at 184.912 99.06 0) (effects (font (size 1.27 1.27))))
  (property "Footprint" "Huellas:SW_SKRPABE010" (at 181.61 91.44 0) (effects (font (size 1.27 1.27)) (justify bottom) (hide yes)))
  (property "Datasheet" "" (at 181.61 91.44 0) (effects (font (size 1.27 1.27)) (hide yes)))
  (property "Description" "" (at 181.61 91.44 0) (effects (font (size 1.27 1.27)) (hide yes)))
  (property "MF" "ALPS" (at 181.61 91.44 0) (effects (font (size 1.27 1.27)) (justify bottom) (hide yes)))
  (property "MAXIMUM_PACKAGE_HEIGHT" "2.5 mm" (at 181.61 91.44 0) (effects (font (size 1.27 1.27)) (justify bottom) (hide yes)))
  (property "Package" "None" (at 181.61 91.44 0) (effects (font (size 1.27 1.27)) (justify bottom) (hide yes)))
  (property "Price" "None" (at 181.61 91.44 0) (effects (font (size 1.27 1.27)) (justify bottom) (hide yes)))
  (property "Check_prices" "https://www.snapeda.com/parts/SKRPABE010/ALPS/view-part/?ref=eda" (at 181.61 91.44 0) (effects (font (size 1.27 1.27)) (justify bottom) (hide yes)))
  (property "STANDARD" "Manufacturer Recommendations" (at 181.61 91.44 0) (effects (font (size 1.27 1.27)) (justify bottom) (hide yes)))
  (property "SnapEDA_Link" "https://www.snapeda.com/parts/SKRPABE010/ALPS/view-part/?ref=snap" (at 181.61 91.44 0) (effects (font (size 1.27 1.27)) (justify bottom) (hide yes)))
  (property "MP" "SKRPABE010" (at 181.61 91.44 0) (effects (font (size 1.27 1.27)) (justify bottom) (hide yes)))
  (property "Description_1" "Switch Tactile N.O. SPST Button J-Bend 0.05A 16VDC 1.57N SMD Automotive T/R" (at 181.61 91.44 0) (effects (font (size 1.27 1.27)) (justify bottom) (hide yes)))
  (property "Availability" "In Stock" (at 181.61 91.44 0) (effects (font (size 1.27 1.27)) (justify bottom) (hide yes)))
  (property "MANUFACTURER" "Alps" (at 181.61 91.44 0) (effects (font (size 1.27 1.27)) (justify bottom) (hide yes)))
  (property "LCSC PN" "C115360" (at 181.61 91.44 0) (effects (font (size 1.27 1.27)) (hide yes)))
  (pin "1")
  (pin "4")
  (pin "2")
  (pin "3"))
 (symbol
  (lib_id "Jumper:Jumper_2_Open")
  (at 100.33 68.58 0)
  (unit 1)
  (exclude_from_sim no)
  (in_bom yes)
  (on_board yes)
  (dnp no)
  (fields_autoplaced yes)
  (property "Reference" "JP7" (at 100.33 62.23 0) (effects (font (size 1.27 1.27))))
  (property "Value" "Jumper_2_Open" (at 100.33 64.77 0) (effects (font (size 1.27 1.27))))
  (property "Footprint" "Connector_PinHeader_2.54mm:PinHeader_1x02_P2.54mm_Vertical" (at 100.33 68.58 0) (effects (font (size 1.27 1.27)) (hide yes)))
  (property "Datasheet" "~" (at 100.33 68.58 0) (effects (font (size 1.27 1.27)) (hide yes)))
  (property "Description" "Jumper, 2-pole, open" (at 100.33 68.58 0) (effects (font (size 1.27 1.27)) (hide yes)))
  (pin "1")
  (pin "2")))
